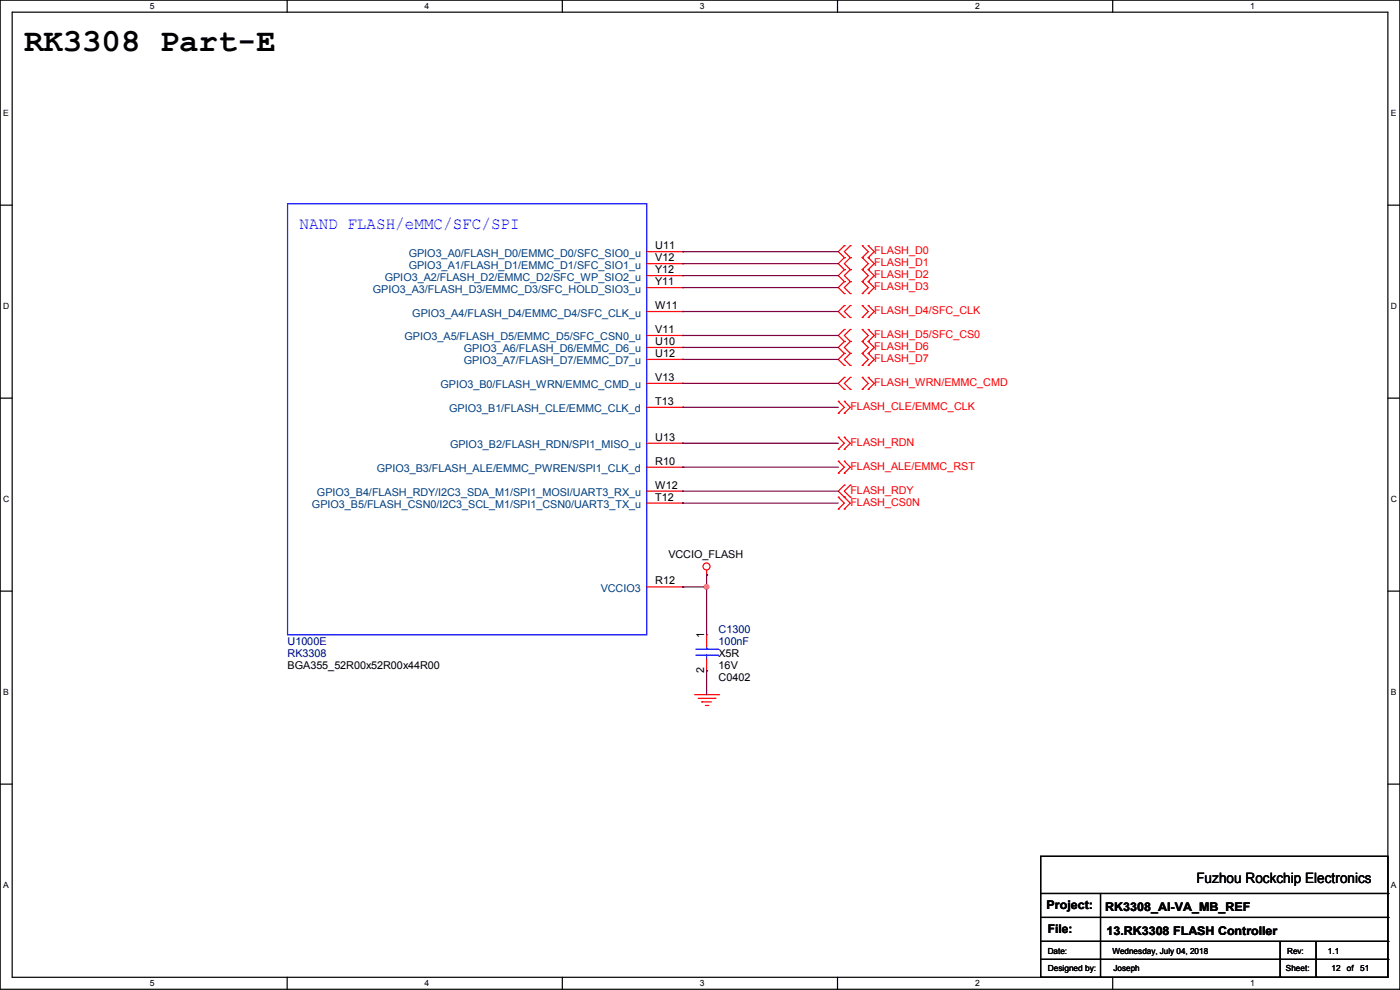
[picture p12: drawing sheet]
<svg xmlns="http://www.w3.org/2000/svg" width="297mm" height="210mm" viewBox="0 0 297 210" stroke-linecap="round" stroke-linejoin="round" font-family="sans-serif">
<path d="M0 0h297v209.8h-297zM2.6 2.6h291.8v204.7h-291.8z" fill="none" stroke="#000" stroke-width=".25"/>
<g fill="#fff">
<path d="M31.7 .3h1v2h-1z"/>
<path d="M31.7 207.6h1v2h-1z"/>
</g>
<path d="M60.9 0v2.6M60.9 207.3v2.5" fill="none" stroke="#000" stroke-width=".25"/>
<g fill="#fff">
<path d="M90.1 .3h1v2h-1z"/>
<path d="M90.1 207.6h1v2h-1z"/>
</g>
<path d="M119.3 0v2.6M119.3 207.3v2.5" fill="none" stroke="#000" stroke-width=".25"/>
<g fill="#fff">
<path d="M148.5 .3h.9v2h-.9z"/>
<path d="M148.5 207.6h.9v2h-.9z"/>
</g>
<path d="M177.7 0v2.6M177.7 207.3v2.5" fill="none" stroke="#000" stroke-width=".25"/>
<g fill="#fff">
<path d="M206.8 .3h1v2h-1z"/>
<path d="M206.8 207.6h1v2h-1z"/>
</g>
<path d="M236.1 0v2.6M236.1 207.3v2.5" fill="none" stroke="#000" stroke-width=".25"/>
<g fill="#fff">
<path d="M265.2 .3h1v2h-1z"/>
<path d="M265.2 207.6h1v2h-1z"/>
<path d="M.7 23h1.2v2h-1.2z"/>
<path d="M295.1 23h1.1v2h-1.1z"/>
<path d="M.7 64h1.2v2h-1.2z"/>
<path d="M295.1 64h1.2v2h-1.2z"/>
</g>
<path d="M0 43.5h2.6M294.4 43.5h2.6" fill="none" stroke="#000" stroke-width=".25"/>
<g fill="#fff">
<path d="M.7 104.9h1.2v2h-1.2z"/>
<path d="M295.1 104.9h1.2v2h-1.2z"/>
</g>
<path d="M0 84.5h2.6M294.4 84.5h2.6" fill="none" stroke="#000" stroke-width=".25"/>
<g fill="#fff">
<path d="M.7 145.8h1.2v2h-1.2z"/>
<path d="M295.1 145.8h1.1v2h-1.1z"/>
</g>
<path d="M0 125.4h2.6M294.4 125.4h2.6" fill="none" stroke="#000" stroke-width=".25"/>
<g fill="#fff">
<path d="M.7 186.8h1.2v2h-1.2z"/>
<path d="M295.1 186.8h1.1v2h-1.1z"/>
</g>
<g fill="none" stroke="#000" stroke-width=".25">
<path d="M0 166.3h2.6M294.4 166.3h2.6M220.8 181.7h73.6v25.6h-73.6zM220.8 189.5h73.6M220.8 194.6h73.6M220.8 199.7h73.6M233.5 189.5v17.8M271.6 199.7v7.6M279.2 199.7v7.6M294.4 189.5h.1M294.4 194.6h.1M294.4 199.7h.1"/>
<path d="M220.8 203.5h73.6M233.5 207.3h.1M271.6 207.3h.1M279.2 207.3h.1M294.4 203.5h.1"/>
</g>
<g fill="none" stroke="#f00" stroke-width=".25">
<path d="M137.2 53.4h7.6M137.2 55.9h7.6M137.2 58.5h7.6M144.8 53.4h.1M144.8 55.9h.1M144.8 58.5h.1M179.1 54.7h.1M179.1 52.1h.1M179.1 57.2h.1M179.1 59.7h.1M179.1 52.1l-1.3 1.3 1.3 1.3M179.1 59.7l-1.3 1.3 1.3 1.3"/>
<path d="M179.1 54.7l-1.3 1.2 1.3 1.3M179.1 57.2l-1.3 1.3 1.3 1.2M180.4 52.1h.1M180.4 54.7h.1M180.4 57.2h.1M180.4 59.7h.1M180.4 52.1l-1.3 1.3 1.3 1.3M180.4 57.2l-1.3 1.3 1.3 1.2M180.4 54.7l-1.3 1.2 1.3 1.3M180.4 59.7l-1.3 1.3 1.3 1.3M182.9 52.1h.1M182.9 54.7h.1"/>
<path d="M182.9 57.2h.1M182.9 59.7h.1M182.9 57.2l1.3 1.3-1.3 1.2M182.9 52.1l1.3 1.3-1.3 1.3M182.9 59.7l1.3 1.3-1.3 1.3M182.9 54.7l1.3 1.2-1.3 1.3M184.2 52.1h.1M184.2 54.7h.1M184.2 57.2h.1M184.2 59.7h.1M184.2 59.7l1.3 1.3-1.3 1.3M184.2 52.1l1.3 1.3-1.3 1.3"/>
<path d="M184.2 54.7l1.3 1.2-1.3 1.3M184.2 57.2l1.3 1.3-1.3 1.2M137.2 61h7.6M137.2 66.1h7.6M137.2 71.2h7.6M137.2 73.7h7.6M137.2 76.2h7.6M144.8 61h.1M144.8 66.1h.1M144.8 71.2h.1M144.8 73.7h.1M144.8 76.2h.1"/>
<path d="M179.1 62.3h.1M179.1 67.4h.1M179.1 64.8h.1M179.1 77.5h.1M179.1 75h.1M179.1 72.4h.1M179.1 69.9h.1M179.1 64.8l-1.3 1.3 1.3 1.3M179.1 72.4l-1.3 1.3 1.3 1.3M179.1 75l-1.3 1.2 1.3 1.3M179.1 69.9l-1.3 1.3 1.3 1.2M180.4 62.3h.1"/>
<path d="M180.4 64.8h.1M180.4 67.4h.1M180.4 75h.1M180.4 77.5h.1M180.4 72.4h.1M180.4 69.9h.1M180.4 64.8l-1.3 1.3 1.3 1.3M180.4 69.9l-1.3 1.3 1.3 1.2M180.4 75l-1.3 1.2 1.3 1.3M180.4 72.4l-1.3 1.3 1.3 1.3M182.9 62.3h.1M182.9 64.8h.1"/>
<path d="M182.9 67.4h.1M182.9 75h.1M182.9 77.5h.1M182.9 72.4h.1M182.9 69.9h.1M182.9 64.8l1.3 1.3-1.3 1.3M182.9 69.9l1.3 1.3-1.3 1.2M182.9 75l1.3 1.2-1.3 1.3M182.9 72.4l1.3 1.3-1.3 1.3M184.2 62.3h.1M184.2 64.8h.1M184.2 67.4h.1"/>
<path d="M184.2 75h.1M184.2 77.5h.1M184.2 72.4h.1M184.2 69.9h.1M184.2 64.8l1.3 1.3-1.3 1.3M184.2 72.4l1.3 1.3-1.3 1.3M184.2 75l1.3 1.2-1.3 1.3M184.2 69.9l1.3 1.3-1.3 1.2M137.2 81.3h7.6M137.2 86.4h7.6M137.2 94h7.6M137.2 99.1h7.6"/>
<path d="M144.8 81.3h.1M144.8 86.4h.1M144.8 94h.1M144.8 99.1h.1M177.8 92.8h.1M177.8 95.3h.1M177.8 97.8h.1M177.8 85.1h.1M177.8 87.7h.1M177.8 92.8l1.3 1.2-1.3 1.3M177.8 97.8l1.3 1.3-1.3 1.3M177.8 85.1l1.3 1.3-1.3 1.3"/>
<path d="M179.1 92.8h.1M179.1 95.3h.1M179.1 97.8h.1M179.1 85.1h.1M179.1 87.7h.1M179.1 82.6h.1M179.1 80.1h.1M179.1 92.8l1.3 1.2-1.3 1.3M179.1 97.8l1.3 1.3-1.3 1.3M179.1 85.1l1.3 1.3-1.3 1.3M179.1 80.1l-1.3 1.2 1.3 1.3M180.4 80.1h.1"/>
<path d="M180.4 82.6h.1M180.4 80.1l-1.3 1.2 1.3 1.3M182.9 80.1h.1M182.9 82.6h.1M182.9 80.1l1.3 1.2-1.3 1.3M184.2 80.1h.1M184.2 82.6h.1M184.2 80.1l1.3 1.2-1.3 1.3M137.2 104.2h7.6M137.2 106.7h7.6M144.8 104.2h.1M144.8 106.7h.1"/>
<path d="M177.8 100.4h.1M177.8 105.5h.1M177.8 108h.1M177.8 105.5l1.3 1.2-1.3 1.3M179.1 100.4h.1M179.1 105.5h.1M179.1 108h.1M179.1 102.9h.1M179.1 102.9l-1.3 1.3 2.6 2.5-1.3 1.3M180.4 102.9h.1M180.4 105.5h.1M180.4 102.9l-1.3 1.3 1.3 1.3"/>
<path d="M137.2 124.5h7.6M144.8 124.5h.1M149.9 122h.1M149.9 134.7h.1M149.9 120.9v1.1M149.9 134.7v2.5M149.9 139.7v2.6M147.4 147.4h5M148.1 148.1h3.6M148.9 148.9h.1M148.9 148.9h2M149.6 149.6h.6"/>
<path d="M149.9 142.3h.1M150.2 149.6h.1M151.7 148.1h.1M152.4 147.4h.1"/>
<circle cx="149.9" cy="120.2" r=".74"/>
</g>
<path d="M61 43.2h76.2v91.5h-76.2zM147.6 139h4.6M147.6 137.7h4.6M149.9 137.7h.1M149.9 139h.1M149.9 137.2v.5M149.9 139v.7M152.2 139h.1M152.2 137.7h.1" fill="none" stroke="#00f" stroke-width=".25"/>
<g fill="none" stroke="#800040" stroke-width=".25">
<path d="M144.8 53.4h.1M144.8 55.9h.1M144.8 58.5h.1M144.8 53.4h33M144.8 55.9h33M144.8 58.5h33M144.8 76.2h.1M144.8 73.7h.1M144.8 61h.1M144.8 66.1h.1M144.8 71.2h.1M144.8 76.2h33"/>
<path d="M144.8 73.7h33M144.8 61h33M144.8 66.1h33M144.8 71.2h33M144.8 81.3h.1M144.8 86.4h.1M144.8 94h.1M144.8 99.1h.1M144.8 81.3h33M144.8 86.4h33M144.8 94h33M144.8 99.1h33"/>
<path d="M144.8 104.2h.1M144.8 106.7h.1M144.8 104.2h33M144.8 106.7h33M144.8 124.5h.1M144.8 124.5h5.1M149.9 124.5h.1M149.9 122h.1M149.9 122v12.7M149.9 142.3h.1M149.9 142.3v5.1"/>
</g>
<circle cx="149.9" cy="124.5" r=".49" fill="#f0f" stroke="#f0f" stroke-width=".25"/>
<text font-size="6.9" x="5.1" y="10.8">RK3308 Part-E</text>
<text font-size="3.6" fill="#00f" x="63.5" y="48.6">NAND FLASH/eMMC/SFC/SPI</text>
<text font-size="3" x="253.8" y="187.2">Fuzhou Rockchip Electronics</text>
<g font-size="2.5">
<text x="222" y="192.9">Project:</text>
<text x="222.3" y="198">File:</text>
<text x="234.5" y="193.2">RK3308_AI-VA_MB_REF</text>
<text x="234.7" y="198.2">13.RK3308 FLASH Controller</text>
</g>
<g font-size="2.3">
<text x="139" y="52.8">U11</text>
<text x="139" y="55.4">V12</text>
<text x="139" y="57.9">Y12</text>
<text x="139" y="60.5">Y11</text>
<text x="139" y="65.5">W11</text>
<text x="139" y="70.6">V11</text>
<text x="139" y="73.2">U10</text>
<text x="139" y="75.7">U12</text>
<text x="139" y="80.8">V13</text>
<text x="139" y="85.9">T13</text>
<text x="139" y="93.5">U13</text>
<text x="139" y="98.6">R10</text>
<text x="139" y="103.6">W12</text>
<text x="139" y="106.2">T12</text>
<text x="141.8" y="118.4">VCCIO_FLASH</text>
<text x="139" y="124">R12</text>
<text x="149.4" y="135.4" transform="rotate(-90 149.4 135.4)">1</text>
<text x="61" y="141.8">BGA355_52R00x52R00x44R00</text>
<text x="149.4" y="142.8" transform="rotate(-90 149.4 142.8)">2</text>
<text x="152.5" y="139.3">X5R</text>
<text x="152.5" y="141.8">16V</text>
<text x="152.5" y="144.4">C0402</text>
</g>
<g font-size="2.3" fill="#f00">
<text x="185.5" y="53.9">FLASH_D0</text>
<text x="185.5" y="56.5">FLASH_D1</text>
<text x="185.5" y="59">FLASH_D2</text>
<text x="185.5" y="61.6">FLASH_D3</text>
<text x="185.5" y="66.6">FLASH_D4/SFC_CLK</text>
<text x="185.5" y="71.7">FLASH_D5/SFC_CS0</text>
<text x="185.5" y="76.8">FLASH_D7</text>
<text x="185.5" y="74.3">FLASH_D6</text>
<text x="185.5" y="81.9">FLASH_WRN/EMMC_CMD</text>
<text x="180.4" y="87">FLASH_CLE/EMMC_CLK</text>
<text x="180.4" y="94.6">FLASH_RDN</text>
<text x="180.4" y="99.7">FLASH_ALE/EMMC_RST</text>
<text x="180.4" y="107.3">FLASH_CS0N</text>
<text x="180.4" y="104.7">FLASH_RDY</text>
</g>
<g font-size="2.3" fill="#004080">
<text x="81.6" y="59.5">GPIO3_A2/FLASH_D2/EMMC_D2/SFC_WP_SIO2_u</text>
<text x="86.7" y="54.4">GPIO3_A0/FLASH_D0/EMMC_D0/SFC_SIO0_u</text>
<text x="86.7" y="57">GPIO3_A1/FLASH_D1/EMMC_D1/SFC_SIO1_u</text>
<text x="79.1" y="62.1">GPIO3_A3/FLASH_D3/EMMC_D3/SFC_HOLD_SIO3_u</text>
<text x="87.5" y="67.1">GPIO3_A4/FLASH_D4/EMMC_D4/SFC_CLK_u</text>
<text x="85.8" y="72.2">GPIO3_A5/FLASH_D5/EMMC_D5/SFC_CSN0_u</text>
<text x="98.4" y="74.8">GPIO3_A6/FLASH_D6/EMMC_D6_u</text>
<text x="98.4" y="77.3">GPIO3_A7/FLASH_D7/EMMC_D7_u</text>
<text x="93.4" y="82.4">GPIO3_B0/FLASH_WRN/EMMC_CMD_u</text>
<text x="95.3" y="87.5">GPIO3_B1/FLASH_CLE/EMMC_CLK_d</text>
<text x="95.5" y="95.1">GPIO3_B2/FLASH_RDN/SPI1_MISO_u</text>
<text x="79.9" y="100.2">GPIO3_B3/FLASH_ALE/EMMC_PWREN/SPI1_CLK_d</text>
<text x="66.2" y="107.8">GPIO3_B5/FLASH_CSN0/I2C3_SCL_M1/SPI1_CSN0/UART3_TX_u</text>
<text x="67.2" y="105.2">GPIO3_B4/FLASH_RDY/I2C3_SDA_M1/SPI1_MOSI/UART3_RX_u</text>
<text x="127.4" y="125.6">VCCIO3</text>
</g>
<g font-size="2.3" fill="#000080">
<text x="61" y="136.7">U1000E</text>
<text x="152.5" y="134.2">C1300</text>
<text x="152.5" y="136.7">100nF</text>
<text x="61" y="139.3">RK3308</text>
</g>
<g font-size="1.8">
<text x="31.8" y="1.9">5</text>
<text x="90.1" y="1.9">4</text>
<text x="148.5" y="1.9">3</text>
<text x="206.8" y="1.9">2</text>
<text x="265.2" y="1.9">1</text>
<text x=".7" y="24.6">E</text>
<text x="295.1" y="24.6">E</text>
<text x=".7" y="65.6">D</text>
<text x="295.1" y="65.6">D</text>
<text x=".7" y="106.5">C</text>
<text x="295.1" y="106.5">C</text>
<text x=".7" y="147.4">B</text>
<text x="295.1" y="147.4">B</text>
<text x=".7" y="188.4">A</text>
<text x="295.1" y="188.4">A</text>
<text x="222.3" y="202.3">Date:</text>
<text x="236" y="202.3">Wednesday, July 04, 2018</text>
<text x="273.1" y="202.3">Rev:</text>
<text x="281.7" y="202.3">1.1</text>
<text x="31.8" y="209.2">5</text>
<text x="90.1" y="209.2">4</text>
<text x="148.5" y="209.2">3</text>
<text x="206.8" y="209.2">2</text>
<text x="222.3" y="205.9">Designed by:</text>
<text x="236.2" y="205.9">Joseph</text>
<text x="265.2" y="209.2">1</text>
<text x="272.8" y="205.9">Sheet:</text>
<text x="282.5" y="205.9">12</text>
<text x="285.7" y="205.9">of</text>
<text x="288.6" y="205.9">51</text>
</g>
</svg>
